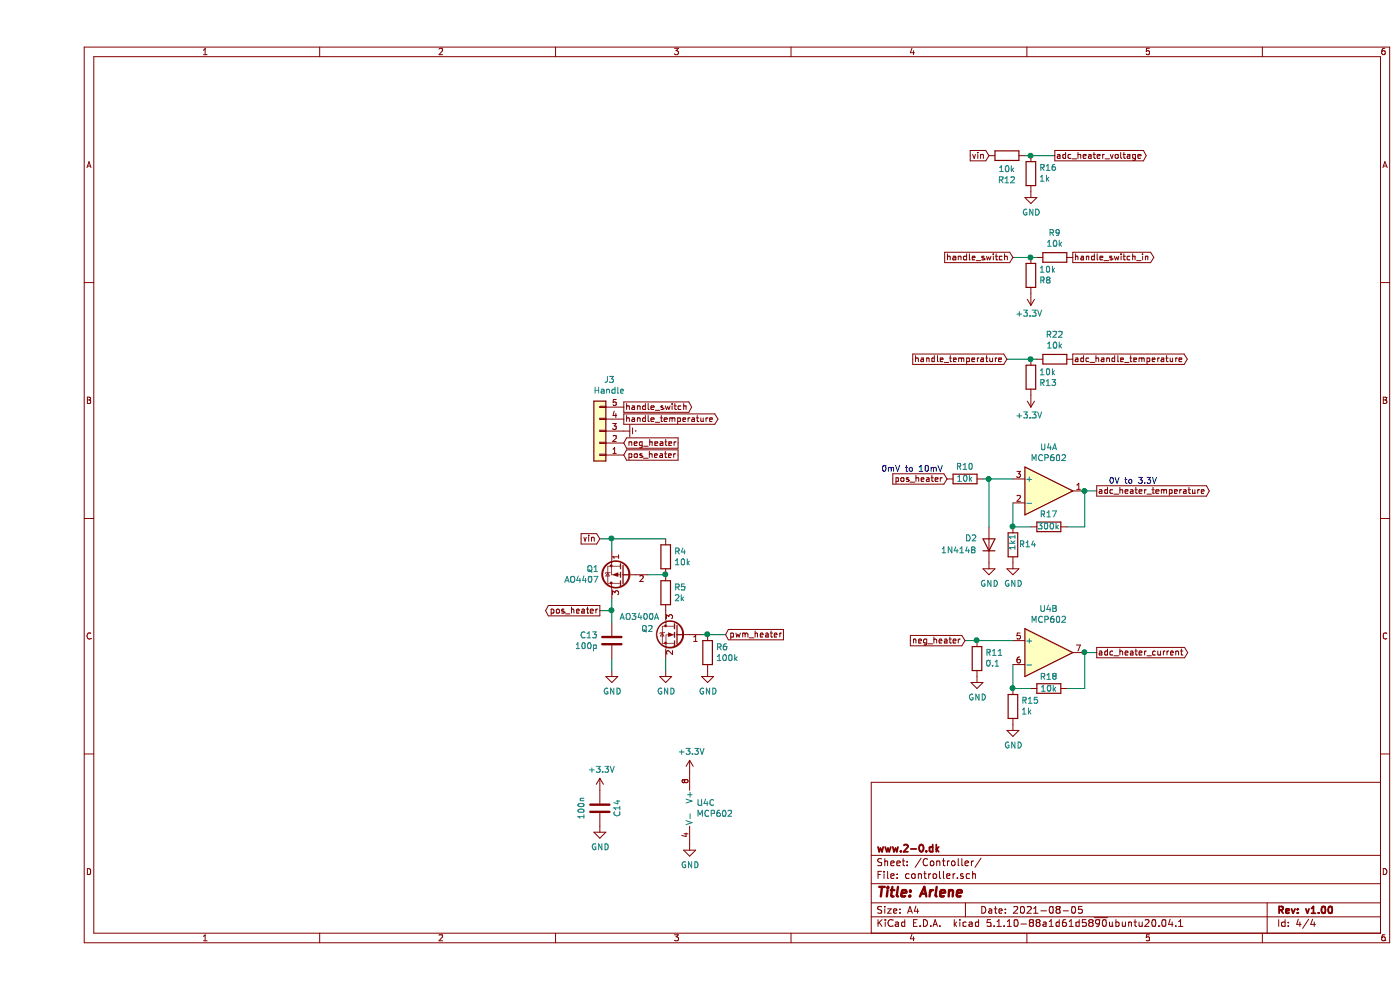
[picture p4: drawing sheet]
EESchema Schematic File Version 4
EELAYER 30 0
EELAYER END
$Descr A4 11693 8268
encoding utf-8
Sheet 4 4
Title "Arlene"
Date "2021-08-05"
Rev "v1.00"
Comp "www.2-0.dk"
Comment1 ""
Comment2 ""
Comment3 ""
Comment4 ""
$EndDescr
$Comp
L Amplifier_Operational:MCP602 U4
U 1 1
P 8450 4100
F 0 "U4" H 8450 4467 50  0000 C CNN
F 1 "MCP602" H 8450 4376 50  0000 C CNN
F 2 "Package_SO:SOIC-8_3.9x4.9mm_P1.27mm" H 8450 4100 50  0001 C CNN
F 3 "http://ww1.microchip.com/downloads/en/DeviceDoc/21314g.pdf" H 8450 4100 50  0001 C CNN
	1    8450 4100
	1    0    0    -1  
$EndComp
$Comp
L Device:R R17
U 1 1
P 8450 4400
F 0 "R17" V 8550 4400 50  0000 C CNN
F 1 "300k" V 8450 4400 50  0000 C CNN
F 2 "Resistor_SMD:R_0603_1608Metric" V 8380 4400 50  0001 C CNN
F 3 "~" H 8450 4400 50  0001 C CNN
	1    8450 4400
	0    -1   -1   0   
$EndComp
$Comp
L Device:R R14
U 1 1
P 8150 4550
F 0 "R14" H 8100 4550 50  0000 R CNN
F 1 "1k1" V 8150 4600 50  0000 R CNN
F 2 "Resistor_SMD:R_0603_1608Metric" V 8080 4550 50  0001 C CNN
F 3 "~" H 8150 4550 50  0001 C CNN
	1    8150 4550
	-1   0    0    1   
$EndComp
Wire Wire Line
	8150 4400 8150 4200
$Comp
L Device:R R10
U 1 1
P 7750 4000
F 0 "R10" V 7850 4000 50  0000 C CNN
F 1 "10k" V 7750 4000 50  0000 C CNN
F 2 "Resistor_SMD:R_0603_1608Metric" V 7680 4000 50  0001 C CNN
F 3 "~" H 7750 4000 50  0001 C CNN
	1    7750 4000
	0    -1   -1   0   
$EndComp
$Comp
L power:GND #PWR048
U 1 1
P 7950 4700
F 0 "#PWR048" H 7950 4450 50  0001 C CNN
F 1 "GND" H 7955 4527 50  0000 C CNN
F 2 "" H 7950 4700 50  0001 C CNN
F 3 "" H 7950 4700 50  0001 C CNN
	1    7950 4700
	1    0    0    -1  
$EndComp
$Comp
L power:GND #PWR050
U 1 1
P 8150 4700
F 0 "#PWR050" H 8150 4450 50  0001 C CNN
F 1 "GND" H 8155 4527 50  0000 C CNN
F 2 "" H 8150 4700 50  0001 C CNN
F 3 "" H 8150 4700 50  0001 C CNN
	1    8150 4700
	1    0    0    -1  
$EndComp
Wire Wire Line
	8750 4100 8750 4400
Wire Wire Line
	8750 4400 8600 4400
Wire Wire Line
	8300 4400 8150 4400
Connection ~ 8150 4400
Text GLabel 8850 4100 2    50   Output ~ 0
adc_heater_temperature
Text GLabel 7600 4000 0    50   Input ~ 0
pos_heater
Text Notes 8950 4050 0    50   ~ 0
0V to 3.3V
Text Notes 7050 3950 0    50   ~ 0
0mV to 10mV
$Comp
L Device:R R4
U 1 1
P 5250 4650
F 0 "R4" H 5320 4696 50  0000 L CNN
F 1 "10k" H 5320 4605 50  0000 L CNN
F 2 "Resistor_SMD:R_0603_1608Metric" V 5180 4650 50  0001 C CNN
F 3 "~" H 5250 4650 50  0001 C CNN
	1    5250 4650
	1    0    0    -1  
$EndComp
$Comp
L Device:R R5
U 1 1
P 5250 4950
F 0 "R5" H 5320 4996 50  0000 L CNN
F 1 "2k" H 5320 4905 50  0000 L CNN
F 2 "Resistor_SMD:R_0603_1608Metric" V 5180 4950 50  0001 C CNN
F 3 "~" H 5250 4950 50  0001 C CNN
	1    5250 4950
	1    0    0    -1  
$EndComp
$Comp
L power:GND #PWR036
U 1 1
P 5250 5600
F 0 "#PWR036" H 5250 5350 50  0001 C CNN
F 1 "GND" H 5255 5427 50  0000 C CNN
F 2 "" H 5250 5600 50  0001 C CNN
F 3 "" H 5250 5600 50  0001 C CNN
	1    5250 5600
	1    0    0    -1  
$EndComp
Text GLabel 4700 4500 0    50   Input ~ 0
vin
Text GLabel 4700 5100 0    50   Output ~ 0
pos_heater
$Comp
L power:GND #PWR035
U 1 1
P 4800 5600
F 0 "#PWR035" H 4800 5350 50  0001 C CNN
F 1 "GND" H 4805 5427 50  0000 C CNN
F 2 "" H 4800 5600 50  0001 C CNN
F 3 "" H 4800 5600 50  0001 C CNN
	1    4800 5600
	1    0    0    -1  
$EndComp
Text GLabel 5750 5300 2    50   Input ~ 0
pwm_heater
$Comp
L Amplifier_Operational:MCP602 U4
U 2 1
P 8450 5450
F 0 "U4" H 8450 5817 50  0000 C CNN
F 1 "MCP602" H 8450 5726 50  0000 C CNN
F 2 "Package_SO:SOIC-8_3.9x4.9mm_P1.27mm" H 8450 5450 50  0001 C CNN
F 3 "http://ww1.microchip.com/downloads/en/DeviceDoc/21314g.pdf" H 8450 5450 50  0001 C CNN
	2    8450 5450
	1    0    0    -1  
$EndComp
$Comp
L Device:R R12
U 1 1
P 8100 1300
F 0 "R12" V 7893 1300 50  0000 C CNN
F 1 "10k" V 7984 1300 50  0000 C CNN
F 2 "Resistor_SMD:R_0603_1608Metric" V 8030 1300 50  0001 C CNN
F 3 "~" H 8100 1300 50  0001 C CNN
	1    8100 1300
	0    1    -1   0   
$EndComp
$Comp
L Device:R R16
U 1 1
P 8300 1450
F 0 "R16" H 8230 1404 50  0000 R CNN
F 1 "1k" H 8230 1495 50  0000 R CNN
F 2 "Resistor_SMD:R_0603_1608Metric" V 8230 1450 50  0001 C CNN
F 3 "~" H 8300 1450 50  0001 C CNN
	1    8300 1450
	-1   0    0    1   
$EndComp
$Comp
L power:GND #PWR052
U 1 1
P 8300 1600
F 0 "#PWR052" H 8300 1350 50  0001 C CNN
F 1 "GND" H 8305 1427 50  0000 C CNN
F 2 "" H 8300 1600 50  0001 C CNN
F 3 "" H 8300 1600 50  0001 C CNN
	1    8300 1600
	1    0    0    -1  
$EndComp
Text GLabel 7950 1300 0    50   Input ~ 0
vin
Text GLabel 8500 1300 2    50   Output ~ 0
adc_heater_voltage
$Comp
L Device:R R18
U 1 1
P 8450 5750
F 0 "R18" V 8350 5750 50  0000 C CNN
F 1 "10k" V 8450 5750 50  0000 C CNN
F 2 "Resistor_SMD:R_0603_1608Metric" V 8380 5750 50  0001 C CNN
F 3 "~" H 8450 5750 50  0001 C CNN
	1    8450 5750
	0    1    1    0   
$EndComp
$Comp
L Device:R R15
U 1 1
P 8150 5900
F 0 "R15" H 8080 5854 50  0000 R CNN
F 1 "1k" H 8080 5945 50  0000 R CNN
F 2 "Resistor_SMD:R_0603_1608Metric" V 8080 5900 50  0001 C CNN
F 3 "~" H 8150 5900 50  0001 C CNN
	1    8150 5900
	-1   0    0    1   
$EndComp
Wire Wire Line
	8150 5550 8150 5750
Wire Wire Line
	8150 5750 8300 5750
Connection ~ 8150 5750
Wire Wire Line
	8750 5450 8750 5750
Wire Wire Line
	8750 5750 8600 5750
$Comp
L power:GND #PWR051
U 1 1
P 8150 6050
F 0 "#PWR051" H 8150 5800 50  0001 C CNN
F 1 "GND" H 8155 5877 50  0000 C CNN
F 2 "" H 8150 6050 50  0001 C CNN
F 3 "" H 8150 6050 50  0001 C CNN
	1    8150 6050
	1    0    0    -1  
$EndComp
Text GLabel 8850 5450 2    50   Output ~ 0
adc_heater_current
Text GLabel 8650 3000 2    50   Output ~ 0
adc_handle_temperature
Text GLabel 8100 3000 0    50   Input ~ 0
handle_temperature
$Comp
L Amplifier_Operational:MCP602 U4
U 3 1
P 5550 6750
F 0 "U4" H 5508 6796 50  0000 L CNN
F 1 "MCP602" H 5508 6705 50  0000 L CNN
F 2 "Package_SO:SOIC-8_3.9x4.9mm_P1.27mm" H 5550 6750 50  0001 C CNN
F 3 "http://ww1.microchip.com/downloads/en/DeviceDoc/21314g.pdf" H 5550 6750 50  0001 C CNN
	3    5550 6750
	1    0    0    -1  
$EndComp
$Comp
L power:+3.3V #PWR042
U 1 1
P 5450 6450
F 0 "#PWR042" H 5450 6300 50  0001 C CNN
F 1 "+3.3V" H 5465 6623 50  0000 C CNN
F 2 "" H 5450 6450 50  0001 C CNN
F 3 "" H 5450 6450 50  0001 C CNN
	1    5450 6450
	1    0    0    -1  
$EndComp
$Comp
L power:GND #PWR043
U 1 1
P 5450 7050
F 0 "#PWR043" H 5450 6800 50  0001 C CNN
F 1 "GND" H 5455 6877 50  0000 C CNN
F 2 "" H 5450 7050 50  0001 C CNN
F 3 "" H 5450 7050 50  0001 C CNN
	1    5450 7050
	1    0    0    -1  
$EndComp
$Comp
L Device:C C14
U 1 1
P 4700 6750
F 0 "C14" V 4550 6750 50  0000 C CNN
F 1 "100n" V 4850 6750 50  0000 C CNN
F 2 "Capacitor_SMD:C_0603_1608Metric" H 4738 6600 50  0001 C CNN
F 3 "~" H 4700 6750 50  0001 C CNN
	1    4700 6750
	-1   0    0    1   
$EndComp
$Comp
L power:GND #PWR039
U 1 1
P 4700 6900
F 0 "#PWR039" H 4700 6650 50  0001 C CNN
F 1 "GND" H 4705 6727 50  0000 C CNN
F 2 "" H 4700 6900 50  0001 C CNN
F 3 "" H 4700 6900 50  0001 C CNN
	1    4700 6900
	1    0    0    -1  
$EndComp
$Comp
L power:+3.3V #PWR038
U 1 1
P 4700 6600
F 0 "#PWR038" H 4700 6450 50  0001 C CNN
F 1 "+3.3V" H 4715 6773 50  0000 C CNN
F 2 "" H 4700 6600 50  0001 C CNN
F 3 "" H 4700 6600 50  0001 C CNN
	1    4700 6600
	1    0    0    -1  
$EndComp
Text GLabel 8650 2150 2    50   Output ~ 0
handle_switch_in
$Comp
L Device:Q_PMOS_SGD Q1
U 1 1
P 4900 4800
F 0 "Q1" H 5106 4754 50  0000 L CNN
F 1 "AO4407" H 5106 4845 50  0000 L CNN
F 2 "arlene:SOIC-8_PMOS_SGD_3.9x4.9mm_P1.27mm" H 5100 4900 50  0001 C CNN
F 3 "~" H 4900 4800 50  0001 C CNN
	1    4900 4800
	-1   0    0    1   
$EndComp
$Comp
L Connector_Generic:Conn_01x05 J3
U 1 1
P 4700 3600
F 0 "J3" H 4620 3175 50  0000 C CNN
F 1 "Handle" H 4620 3266 50  0000 C CNN
F 2 "Connector_JST:JST_XH_B5B-XH-A_1x05_P2.50mm_Vertical" H 4700 3600 50  0001 C CNN
F 3 "~" H 4700 3600 50  0001 C CNN
	1    4700 3600
	-1   0    0    1   
$EndComp
$Comp
L Device:C C13
U 1 1
P 4800 5350
F 0 "C13" H 4915 5396 50  0000 L CNN
F 1 "100p" H 4915 5305 50  0000 L CNN
F 2 "Capacitor_SMD:C_0603_1608Metric" H 4838 5200 50  0001 C CNN
F 3 "~" H 4800 5350 50  0001 C CNN
	1    4800 5350
	-1   0    0    -1  
$EndComp
$Comp
L Device:R R9
U 1 1
P 8500 2150
F 0 "R9" V 8293 2150 50  0000 C CNN
F 1 "10k" V 8384 2150 50  0000 C CNN
F 2 "Resistor_SMD:R_0603_1608Metric" V 8430 2150 50  0001 C CNN
F 3 "~" H 8500 2150 50  0001 C CNN
	1    8500 2150
	0    1    1    0   
$EndComp
$Comp
L Device:R R8
U 1 1
P 8300 2300
F 0 "R8" H 8370 2346 50  0000 L CNN
F 1 "10k" H 8370 2255 50  0000 L CNN
F 2 "Resistor_SMD:R_0603_1608Metric" V 8230 2300 50  0001 C CNN
F 3 "~" H 8300 2300 50  0001 C CNN
	1    8300 2300
	1    0    0    1   
$EndComp
$Comp
L power:+3.3V #PWR046
U 1 1
P 8300 2450
F 0 "#PWR046" H 8300 2300 50  0001 C CNN
F 1 "+3.3V" H 8315 2623 50  0000 C CNN
F 2 "" H 8300 2450 50  0001 C CNN
F 3 "" H 8300 2450 50  0001 C CNN
	1    8300 2450
	-1   0    0    1   
$EndComp
Wire Wire Line
	8300 1300 8500 1300
Wire Wire Line
	8100 3000 8300 3000
Wire Wire Line
	8850 4100 8750 4100
Connection ~ 8750 4100
Wire Wire Line
	4700 4500 4800 4500
Wire Wire Line
	4800 4600 4800 4500
Connection ~ 4800 4500
Wire Wire Line
	4800 4500 5250 4500
Wire Wire Line
	5100 4800 5250 4800
Connection ~ 5250 4800
Wire Wire Line
	4800 5000 4800 5100
Wire Wire Line
	4700 5100 4800 5100
Connection ~ 4800 5100
Wire Wire Line
	4800 5100 4800 5200
Wire Wire Line
	7750 5350 7850 5350
Text GLabel 7750 5350 0    50   Input ~ 0
neg_heater
$Comp
L power:GND #PWR047
U 1 1
P 7850 5650
F 0 "#PWR047" H 7850 5400 50  0001 C CNN
F 1 "GND" H 7855 5477 50  0000 C CNN
F 2 "" H 7850 5650 50  0001 C CNN
F 3 "" H 7850 5650 50  0001 C CNN
	1    7850 5650
	1    0    0    -1  
$EndComp
$Comp
L Device:R R11
U 1 1
P 7850 5500
F 0 "R11" H 7780 5454 50  0000 R CNN
F 1 "0.1" H 7780 5545 50  0000 R CNN
F 2 "Resistor_SMD:R_2512_6332Metric" V 7780 5500 50  0001 C CNN
F 3 "~" H 7850 5500 50  0001 C CNN
	1    7850 5500
	-1   0    0    1   
$EndComp
Wire Wire Line
	8150 5350 7850 5350
Connection ~ 7850 5350
Wire Wire Line
	8850 5450 8750 5450
Connection ~ 8750 5450
$Comp
L Device:D D2
U 1 1
P 7950 4550
F 0 "D2" V 8000 4750 50  0000 R CNN
F 1 "1N4148" V 7900 4950 50  0000 R CNN
F 2 "Diode_SMD:D_SOD-323" H 7950 4550 50  0001 C CNN
F 3 "~" H 7950 4550 50  0001 C CNN
	1    7950 4550
	0    -1   -1   0   
$EndComp
Text GLabel 8150 2150 0    50   Input ~ 0
handle_switch
$Comp
L power:GND #PWR037
U 1 1
P 5600 5600
F 0 "#PWR037" H 5600 5350 50  0001 C CNN
F 1 "GND" H 5605 5427 50  0000 C CNN
F 2 "" H 5600 5600 50  0001 C CNN
F 3 "" H 5600 5600 50  0001 C CNN
	1    5600 5600
	1    0    0    -1  
$EndComp
$Comp
L Device:R R6
U 1 1
P 5600 5450
F 0 "R6" H 5670 5496 50  0000 L CNN
F 1 "100k" H 5670 5405 50  0000 L CNN
F 2 "Resistor_SMD:R_0603_1608Metric" V 5530 5450 50  0001 C CNN
F 3 "~" H 5600 5450 50  0001 C CNN
	1    5600 5450
	1    0    0    -1  
$EndComp
Wire Wire Line
	5250 5500 5250 5600
Wire Wire Line
	4800 5500 4800 5600
Wire Wire Line
	5550 5300 5600 5300
Wire Wire Line
	5750 5300 5600 5300
Connection ~ 5600 5300
$Comp
L Device:R R13
U 1 1
P 8300 3150
F 0 "R13" H 8230 3104 50  0000 R CNN
F 1 "10k" H 8230 3195 50  0000 R CNN
F 2 "Resistor_SMD:R_0603_1608Metric" V 8230 3150 50  0001 C CNN
F 3 "~" H 8300 3150 50  0001 C CNN
	1    8300 3150
	-1   0    0    -1  
$EndComp
$Comp
L power:+3.3V #PWR049
U 1 1
P 8300 3300
F 0 "#PWR049" H 8300 3150 50  0001 C CNN
F 1 "+3.3V" H 8315 3473 50  0000 C CNN
F 2 "" H 8300 3300 50  0001 C CNN
F 3 "" H 8300 3300 50  0001 C CNN
	1    8300 3300
	-1   0    0    1   
$EndComp
Wire Wire Line
	7950 4400 7950 4000
$Comp
L power:Earth #PWR0101
U 1 1
P 4900 3600
F 0 "#PWR0101" H 4900 3350 50  0001 C CNN
F 1 "Earth" H 4900 3450 50  0001 C CNN
F 2 "" H 4900 3600 50  0001 C CNN
F 3 "~" H 4900 3600 50  0001 C CNN
	1    4900 3600
	0    -1   -1   0   
$EndComp
$Comp
L Device:R R22
U 1 1
P 8500 3000
F 0 "R22" V 8293 3000 50  0000 C CNN
F 1 "10k" V 8384 3000 50  0000 C CNN
F 2 "Resistor_SMD:R_0603_1608Metric" V 8430 3000 50  0001 C CNN
F 3 "~" H 8500 3000 50  0001 C CNN
	1    8500 3000
	0    1    1    0   
$EndComp
Wire Wire Line
	8350 3000 8300 3000
Connection ~ 8300 3000
Wire Wire Line
	8150 2150 8300 2150
Connection ~ 8300 2150
Wire Wire Line
	8300 2150 8350 2150
Wire Wire Line
	8250 1300 8300 1300
Connection ~ 8300 1300
Wire Wire Line
	7950 4000 8150 4000
Wire Wire Line
	7900 4000 7950 4000
Connection ~ 7950 4000
$Comp
L Device:Q_NMOS_GSD Q2
U 1 1
P 5350 5300
F 0 "Q2" H 5550 5350 50  0000 L CNN
F 1 "AO3400A" H 5500 5450 50  0000 L CNN
F 2 "Package_TO_SOT_SMD:SOT-23" H 5550 5400 50  0001 C CNN
F 3 "~" H 5350 5300 50  0001 C CNN
	1    5350 5300
	-1   0    0    -1  
$EndComp
Text GLabel 4900 3800 2    50   Input ~ 0
pos_heater
Text GLabel 4900 3400 2    50   Output ~ 0
handle_switch
Text GLabel 4900 3500 2    50   Output ~ 0
handle_temperature
Text GLabel 4900 3700 2    50   Input ~ 0
neg_heater
$EndSCHEMATC
